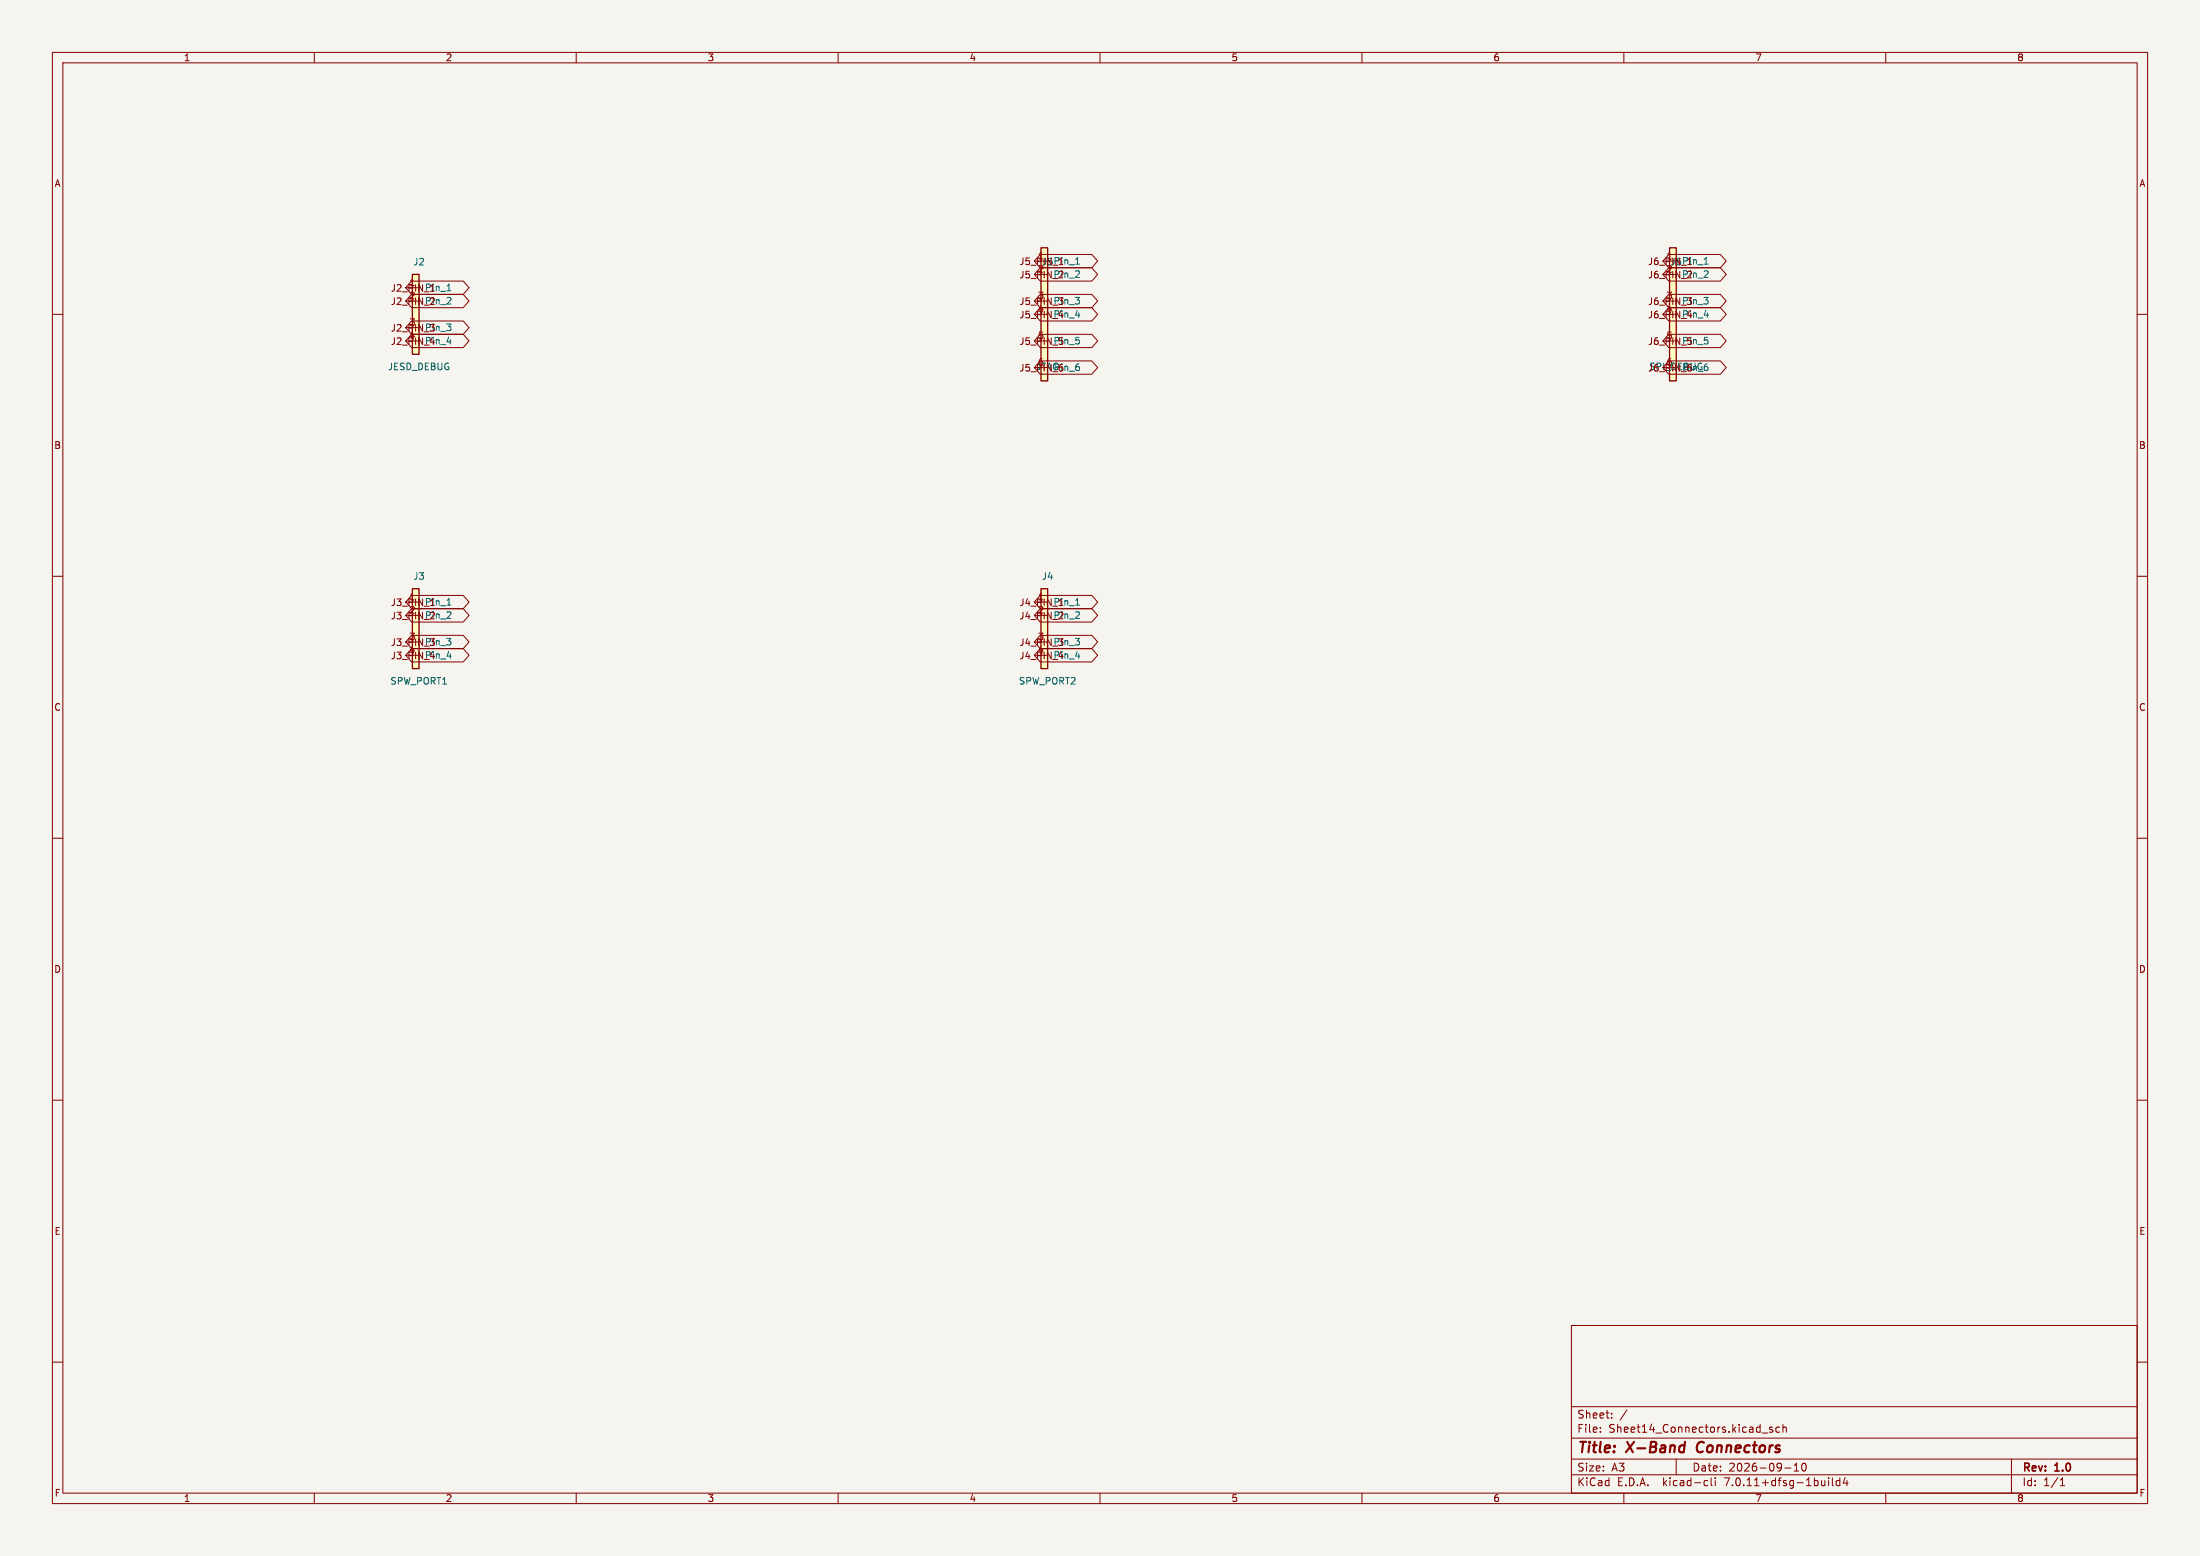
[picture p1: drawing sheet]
<svg xmlns="http://www.w3.org/2000/svg" width="420mm" height="297mm" viewBox="0 0 420 297" stroke-linecap="round" stroke-linejoin="round" font-family="sans-serif">
<path d="M0 0h420v297h-420z" fill="#f5f4ef" stroke="#f5f4ef" stroke-width=".19"/>
<g fill="none" stroke="#840000" stroke-width=".19">
<path d="M10 10h400v277h-400zM12 12h396v273h-396zM60 10v2M110 10v2M160 10v2M210 10v2M260 10v2M310 10v2M360 10v2M10 60h2M78.6 56.2h9.8l1.1 1.3-1.1 1.2h-9.8l-1.1-1.2zM78.6 53.6h9.8l1.1 1.3-1.1 1.3h-9.8l-1.1-1.3z"/>
<path d="M198.6 48.6h9.8l1.1 1.2-1.1 1.3h-9.8l-1.1-1.3zM198.6 56.2h9.8l1.1 1.3-1.1 1.2h-9.8l-1.1-1.2zM198.6 58.7h9.8l1.1 1.3-1.1 1.3h-9.8l-1.1-1.3zM198.6 51.1h9.8l1.1 1.3-1.1 1.3h-9.8l-1.1-1.3zM318.6 48.6h9.8l1.1 1.2-1.1 1.3h-9.8l-1.1-1.3zM318.6 58.7h9.8l1.1 1.3-1.1 1.3h-9.8l-1.1-1.3zM318.6 56.2h9.8l1.1 1.3-1.1 1.2h-9.8l-1.1-1.2zM318.6 51.1h9.8l1.1 1.3-1.1 1.3h-9.8l-1.1-1.3zM408 60h2M78.6 61.3h9.8l1.1 1.2-1.1 1.3h-9.8l-1.1-1.3zM78.6 63.8h9.8l1.1 1.3-1.1 1.3h-9.8l-1.1-1.3zM198.6 68.9h9.8l1.1 1.3-1.1 1.2h-9.8l-1.1-1.2z"/>
<path d="M198.6 63.8h9.8l1.1 1.3-1.1 1.3h-9.8l-1.1-1.3zM318.6 68.9h9.8l1.1 1.3-1.1 1.2h-9.8l-1.1-1.2zM318.6 63.8h9.8l1.1 1.3-1.1 1.3h-9.8l-1.1-1.3zM10 110h2M78.6 116.2h9.8l1.1 1.3-1.1 1.2h-9.8l-1.1-1.2zM78.6 113.6h9.8l1.1 1.3-1.1 1.3h-9.8l-1.1-1.3zM198.6 116.2h9.8l1.1 1.3-1.1 1.2h-9.8l-1.1-1.2zM198.6 113.6h9.8l1.1 1.3-1.1 1.3h-9.8l-1.1-1.3zM408 110h2M78.6 121.3h9.8l1.1 1.2-1.1 1.3h-9.8l-1.1-1.3zM78.6 123.8h9.8l1.1 1.3-1.1 1.3h-9.8l-1.1-1.3zM198.6 121.3h9.8l1.1 1.2-1.1 1.3h-9.8l-1.1-1.3z"/>
<path d="M198.6 123.8h9.8l1.1 1.3-1.1 1.3h-9.8l-1.1-1.3zM10 160h2M408 160h2M10 210h2M408 210h2M10 260h2M300 253h108v32h-108zM408 260h2M300 278.5h108M300 274.5h108M300 268.5h108M305.5 273.2v.2"/>
<path d="M305.5 272.5v.1M307.7 270.5v.2M307.7 269.8v.1M310.6 269.1l-1.3 1.9M320 278.5v3M336.4 273.5h1.1M338.4 272.5l-.4-.1-.2 .2 .1 .2 .5 .2v.3h-.6M339.7 272.5l-.4-.1-.3 .3 .2 .6h.5M340.4 272.5l.2-.1 .3 .1 .1 .9M340.4 271.9v1.5M342.5 279.7l.4-.4v1.5M344.2 279.4l.1-.1a.8 .8 0 0 1 .5 .7 .8 .8 0 0 1-.5 .8 1 1 0 0 1-.1-1.4z"/>
<path d="M384 278.5v6.5M60 285v2M110 285v2M160 285v2M210 285v2M260 285v2M300 281.5h108M310 285v2M325.6 282.6l.4 .1M326 283.5l-.4 .1M326.7 282.1v1.3l.2 .2M327.4 282.1v.1"/>
<path d="M327.4 282.6v1M340.7 280.2h1.2M342.5 280.8h.9M349.1 282.1v.1M349.1 282.6v1M349.8 282.1v1.3l.2 .2M351.2 282.7l-.4-.1-.3 .3 .2 .6h.5M351.2 282.1v1.5M352.2 282l-.3 1.1h.9M352.6 282.6v1M360 285v2M393.3 283.6h.9"/>
<path d="M393.3 282.5l.4-.4v1.5"/>
</g>
<path d="M321.7 275.2l-.3 2M324.2 275.5a1.27 1.27 0 0 0 0 1.6" fill="none" stroke="#840000" stroke-width=".4"/>
<g fill="#ffffc2" stroke="#ffffc2" stroke-width=".19">
<path d="M198.7 112.4h1.3v15.2h-1.3z"/>
<path d="M318.7 47.3h1.3v25.4h-1.3z"/>
<path d="M198.7 47.3h1.3v25.4h-1.3z"/>
<path d="M78.7 52.4h1.3v15.2h-1.3z"/>
<path d="M78.7 112.4h1.3v15.2h-1.3z"/>
</g>
<path d="M78.7 52.4h1.3v15.2h-1.3zM198.7 47.3h1.3v25.4h-1.3zM318.7 47.3h1.3v25.4h-1.3zM78.7 112.4h1.3v15.2h-1.3zM198.7 112.4h1.3v15.2h-1.3z" fill="none" stroke="#840000" stroke-width=".25"/>
<g fill="none" stroke="#006464" stroke-width=".19">
<path d="M85.3 58h.8M85.3 55.5h.8M86 56.9v.4M205.3 53h.8M205.3 50.4h.8M206 51.8v.4M325.3 53h.8M325.3 50.4h.8M326 51.8v.4M85.3 65.2h.8M205.3 60.2h.8M325.3 60.2h.8"/>
<path d="M85.3 118h.8M85.3 115.5h.8M86 116.9v.4M205.3 118h.8M205.3 115.5h.8M206 116.9v.4M85.3 125.2h.8M205.3 125.2h.8"/>
</g>
<g font-size="2.8" fill="#840000">
<text x="301" y="277.9">Title:</text>
<text x="310.6" y="277.9">X-Band</text>
<text x="324.8" y="277.9">Connectors</text>
</g>
<g font-size="2.1" fill="#840000">
<text x="301" y="273.7">File:</text>
<text x="301" y="271">Sheet:</text>
<text x="307.1" y="273.7">Sheet14_Connectors.kicad_sch</text>
<text x="301" y="281.1">Size:</text>
<text x="307.6" y="281.1">A3</text>
<text x="323" y="281.1">Date:</text>
<text x="330" y="281.1">2026-09-10</text>
<text x="386" y="281.3">Rev:</text>
<text x="392.4" y="281.3">1.0</text>
<text x="301" y="283.9">KiCad</text>
<text x="308.7" y="283.9">E.D.A.</text>
<text x="317.6" y="283.9">kicad-cli</text>
<text x="329.5" y="283.9">7.0.11+dfsg-1build4</text>
<text x="386" y="283.9">Id:</text>
<text x="390.1" y="283.9">1/1</text>
</g>
<g font-size="1.8" fill="#840000">
<text x="35" y="11.9">1</text>
<text x="85" y="11.9">2</text>
<text x="135" y="11.9">3</text>
<text x="185" y="11.9">4</text>
<text x="235" y="11.9">5</text>
<text x="285" y="11.9">6</text>
<text x="335" y="11.9">7</text>
<text x="385" y="11.9">8</text>
<text x="10.3" y="35.9">A</text>
<text x="408.3" y="35.9">A</text>
<text x="194.5" y="50.8">J5_PIN_1</text>
<text x="194.5" y="53.3">J5_PIN_2</text>
<text x="198" y="49.6">1</text>
<text x="198" y="52.1">2</text>
<text x="198.8" y="50.9">J5 Pin_1</text>
<text x="201" y="53.2">Pin_2</text>
<text x="314.5" y="50.8">J6_PIN_1</text>
<text x="314.5" y="53.3">J6_PIN_2</text>
<text x="318" y="49.6">1</text>
<text x="318" y="52.1">2</text>
<text x="318.8" y="50.9">J6 Pin_1</text>
<text x="321" y="53.2">Pin_2</text>
<text x="74.5" y="58.4">J2_PIN_2</text>
<text x="74.5" y="55.9">J2_PIN_1</text>
<text x="78" y="54.7">1</text>
<text x="78" y="57.2">2</text>
<text x="81" y="55.8">Pin_1</text>
<text x="81" y="58.3">Pin_2</text>
<text x="194.5" y="58.4">J5_PIN_3</text>
<text x="198" y="57.2">3</text>
<text x="198" y="59.7">4</text>
<text x="201" y="58.3">Pin_3</text>
<text x="314.5" y="58.4">J6_PIN_3</text>
<text x="318" y="57.2">3</text>
<text x="318" y="59.7">4</text>
<text x="321" y="58.3">Pin_3</text>
<text x="74.5" y="63.5">J2_PIN_3</text>
<text x="78" y="62.3">3</text>
<text x="78" y="64.8">4</text>
<text x="81" y="63.4">Pin_3</text>
<text x="81" y="65.9">Pin_4</text>
<text x="194.5" y="61">J5_PIN_4</text>
<text x="198" y="64.8">5</text>
<text x="201" y="60.9">Pin_4</text>
<text x="201" y="65.9">Pin_5</text>
<text x="314.5" y="61">J6_PIN_4</text>
<text x="318" y="64.8">5</text>
<text x="321" y="60.9">Pin_4</text>
<text x="321" y="65.9">Pin_5</text>
<text x="74.5" y="66">J2_PIN_4</text>
<text x="194.5" y="71.1">J5_PIN_6</text>
<text x="194.5" y="66">J5_PIN_5</text>
<text x="197.8" y="70.9">JTAG</text>
<text x="198" y="69.9">6</text>
<text x="201" y="71">Pin_6</text>
<text x="314.5" y="71.1">J6_PIN_6</text>
<text x="314.5" y="66">J6_PIN_5</text>
<text x="318" y="69.9">6</text>
<text x="321" y="71">Pin_6</text>
<text x="10.3" y="85.9">B</text>
<text x="408.2" y="85.9">B</text>
<text x="74.5" y="118.4">J3_PIN_2</text>
<text x="74.5" y="115.9">J3_PIN_1</text>
<text x="78" y="114.7">1</text>
<text x="78" y="117.2">2</text>
<text x="81" y="115.8">Pin_1</text>
<text x="81" y="118.3">Pin_2</text>
<text x="194.5" y="118.4">J4_PIN_2</text>
<text x="194.5" y="115.9">J4_PIN_1</text>
<text x="198" y="114.7">1</text>
<text x="198" y="117.2">2</text>
<text x="201" y="115.8">Pin_1</text>
<text x="201" y="118.3">Pin_2</text>
<text x="74.5" y="123.5">J3_PIN_3</text>
<text x="78" y="122.3">3</text>
<text x="78" y="124.8">4</text>
<text x="81" y="123.4">Pin_3</text>
<text x="81" y="125.9">Pin_4</text>
<text x="194.5" y="123.5">J4_PIN_3</text>
<text x="198" y="122.3">3</text>
<text x="198" y="124.8">4</text>
<text x="201" y="123.4">Pin_3</text>
<text x="201" y="125.9">Pin_4</text>
<text x="74.5" y="126">J3_PIN_4</text>
<text x="194.5" y="126">J4_PIN_4</text>
<text x="10.3" y="135.9">C</text>
<text x="408.2" y="135.9">C</text>
<text x="10.3" y="185.9">D</text>
<text x="408.2" y="185.9">D</text>
<text x="10.3" y="235.9">E</text>
<text x="408.3" y="235.9">E</text>
<text x="10.3" y="285.9">F</text>
<text x="35" y="286.9">1</text>
<text x="85" y="286.9">2</text>
<text x="135" y="286.9">3</text>
<text x="185" y="286.9">4</text>
<text x="235" y="286.9">5</text>
<text x="285" y="286.9">6</text>
<text x="335" y="286.9">7</text>
<text x="385" y="286.9">8</text>
<text x="408.3" y="285.9">F</text>
</g>
<g font-size="1.8" fill="#006464">
<text x="78.8" y="50.9">J2</text>
<text x="74" y="70.9">JESD_DEBUG</text>
<text x="78.8" y="110.9">J3</text>
<text x="198.8" y="110.9">J4</text>
<text x="74.4" y="130.9">SPW_PORT1</text>
<text x="194.4" y="130.9">SPW_PORT2</text>
</g>
</svg>
